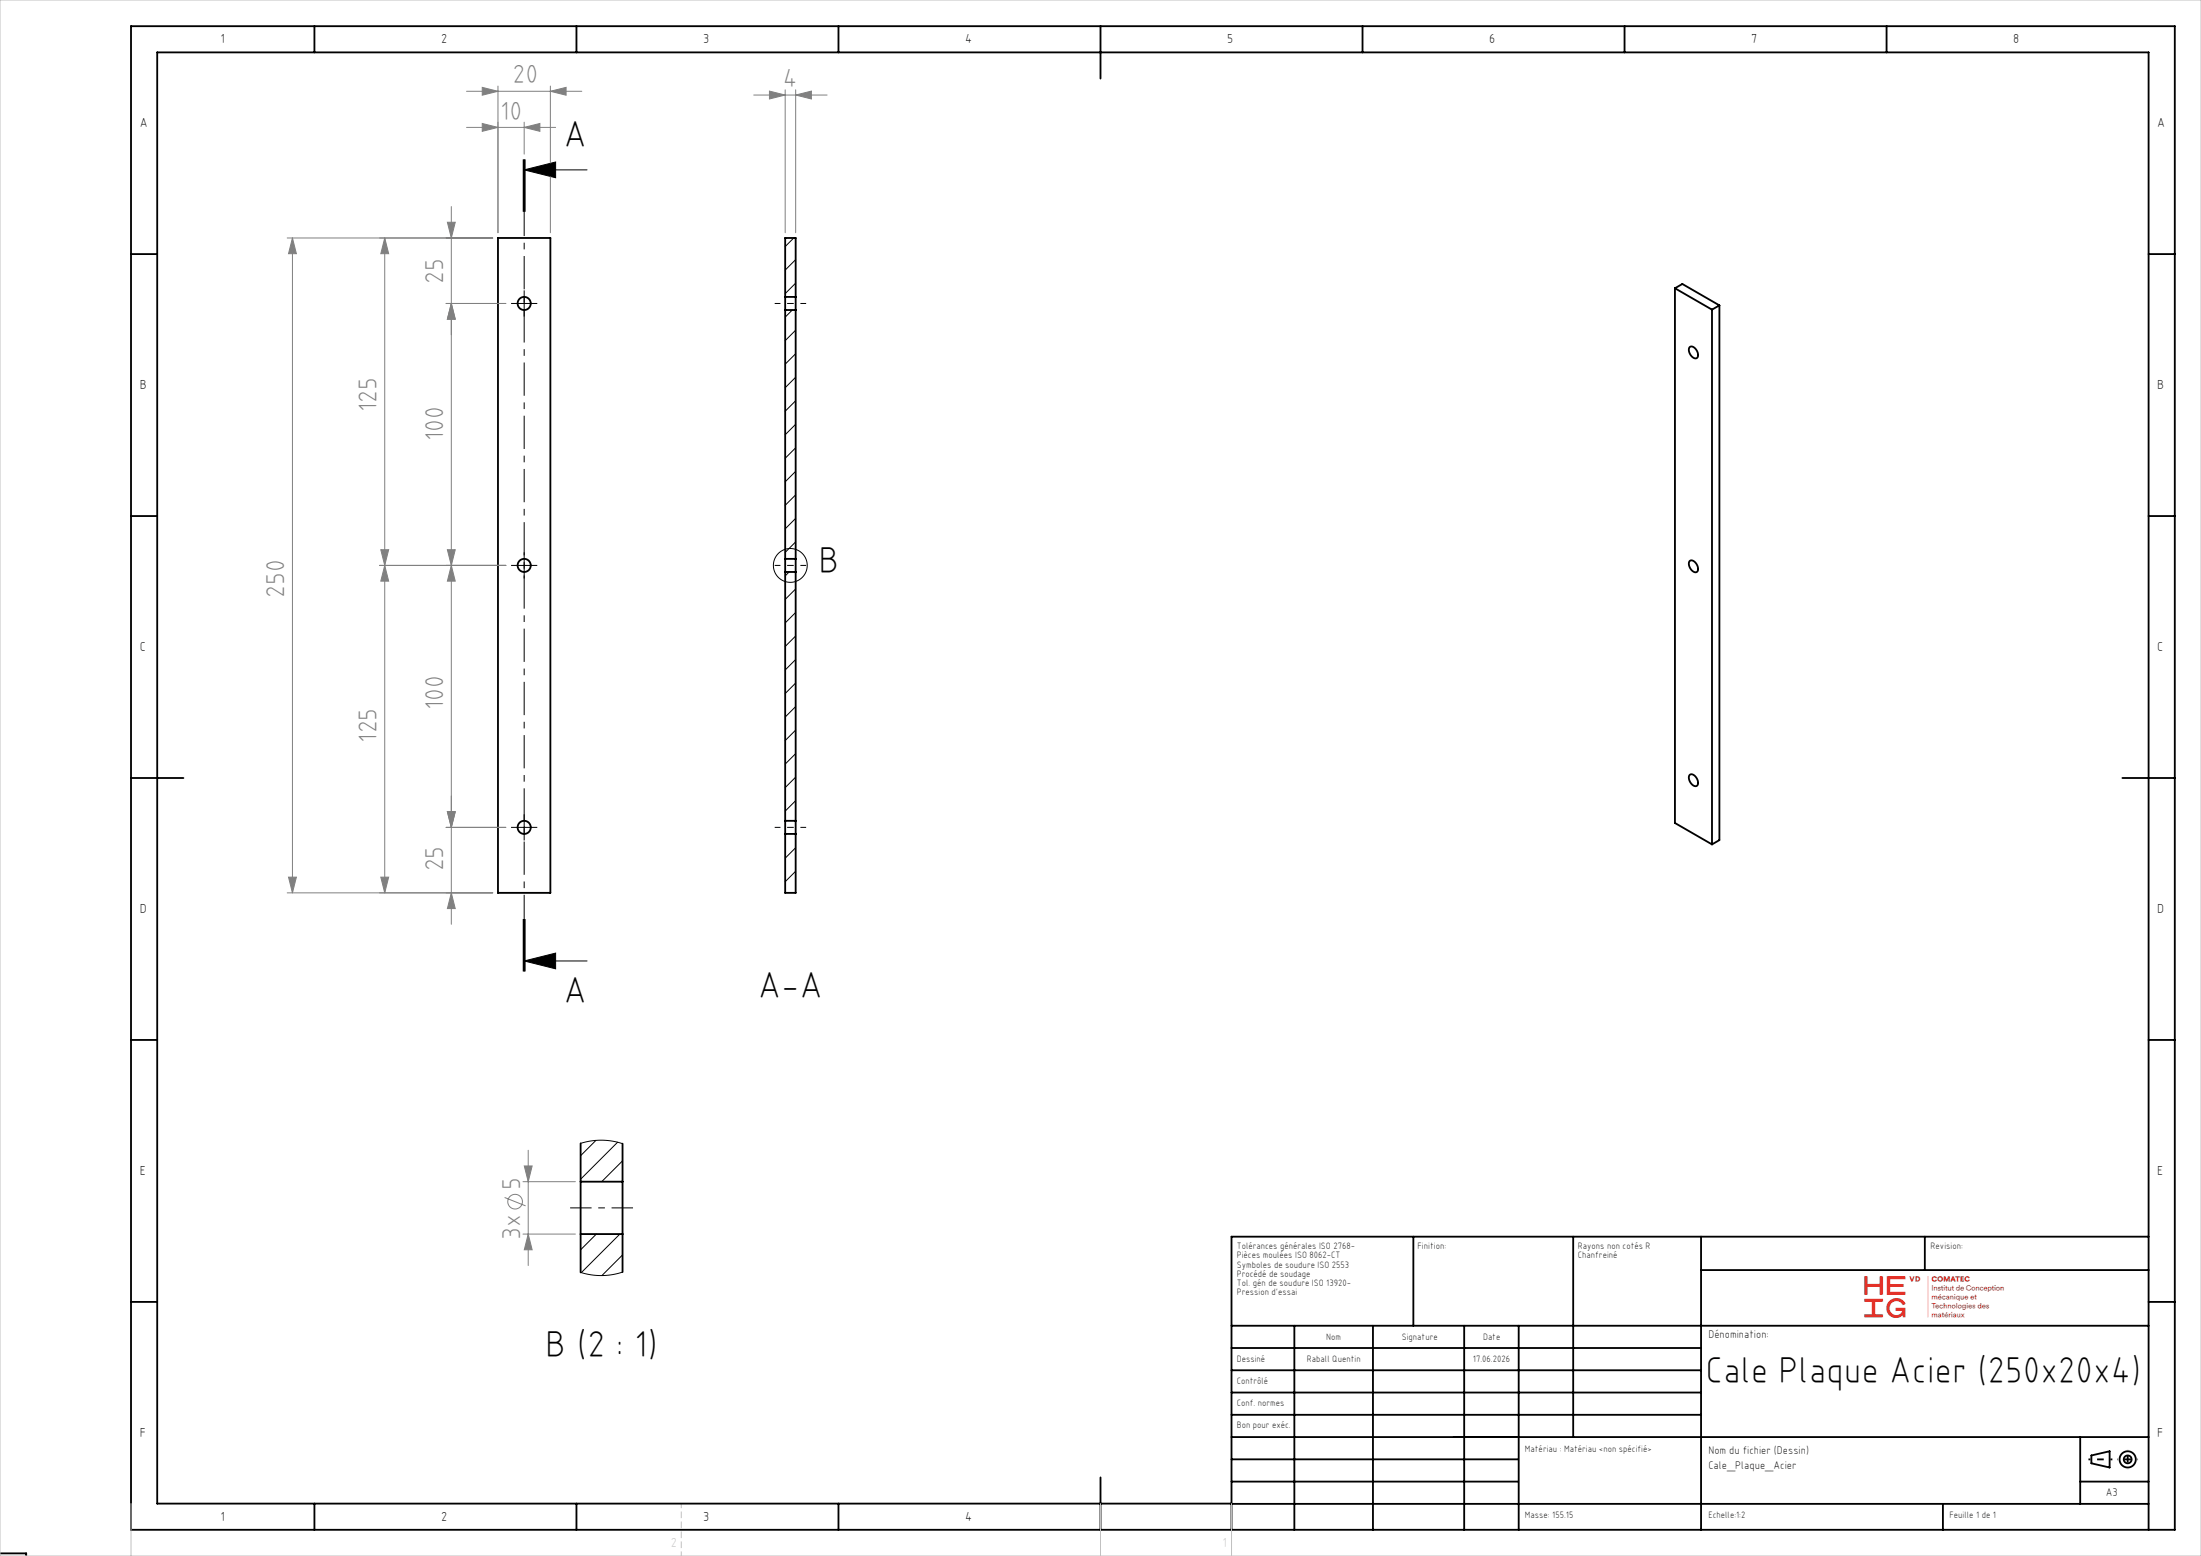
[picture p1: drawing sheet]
<svg xmlns="http://www.w3.org/2000/svg" width="420mm" height="297mm" viewBox="0 0 420 297" stroke-linecap="round" stroke-linejoin="round" font-family="sans-serif">
<g fill="none" stroke="#000" stroke-width=".35">
<path d="M25 5h390v287h-390zM60 5v5M110 5v5M160 5v5M210 5v10M260 5v5M310 5v5M360 5v5M25 48.5h5M95 45.4h10v125h-10zM149.8 56.7v2.5M149.8 56.7v-11.3h2v11.3"/>
<path d="M149.8 59.2h2M149.8 56.7h2M149.8 59.2v47.5M151.8 56.7v2.5M151.8 59.2v47.5M319.6 55v102.1l7.1 4.1M319.6 55l7.1 4.1M319.6 55l1.4-.8 7.1 4.1M326.7 59.1v102.1M328.1 58.3v102.1l-1.4 .8M328.1 58.3l-1.4 .8M410 48.5h5"/>
<path d="M322.4 66.3a1.27 1.27 0 0 1 1.6 1.2 .65 .65 0 0 1-.3 .9 .65 .65 0 0 1-.9-.4l-.1-.1a1.41 1.41 0 0 1-.3-1.6zM25 98.5h5M410 98.5h5M149.8 106.7v2.5M149.8 109.2h2M149.8 106.7h2M149.8 109.2v47.5M151.8 106.7v2.5M151.8 109.2v47.5M322.4 107.1a1.27 1.27 0 0 1 1.6 1.3 .65 .65 0 0 1-.3 .8 .65 .65 0 0 1-.9-.4l-.1-.1a1.41 1.41 0 0 1-.3-1.6zM25 148.5h10M149.8 156.7v2.5"/>
<path d="M149.8 159.2v11.2h2v-11.2M149.8 159.2h2M149.8 156.7h2M151.8 156.7v2.5M322.4 147.9a1.27 1.27 0 0 1 1.6 1.3 .65 .65 0 0 1-.3 .9 .65 .65 0 0 1-.9-.4l-.1-.2a1.41 1.41 0 0 1-.3-1.6zM405 148.5h10M25 198.5h5M410 198.5h5M110.8 218.2v7.4M118.8 218.3v7.3M110.8 225.6v10M110.8 235.6h8"/>
<path d="M110.8 225.6h8M110.8 235.6v7.3M118.8 225.6v10M118.8 235.6v7.2M269.7 236.1v17M300.2 236.1v38.2M324.6 236.1v55.9M367.3 236.1v6.3M410 236.1h-175v55.9M25 248.5h5M235 253.1h175M235 257.3h89.6"/>
<path d="M247 253.1v38.9M262 253.1v38.9M279.4 253.1v38.9M289.8 253.1v38.9M324.6 242.4h85.4M410 248.5h5M235 270.1h89.6M235 265.8h89.6M235 261.6h89.6M235 278.6h54.6M235 274.3h175M397 274.3v12.8"/>
<path d="M399.1 277.8l3.5-.8v3.1l-3.5-.8zM0 296.5h5v.6M60 287v5M110 287v5M160 287v5M210 282v10M235 287.1h175M235 287h-205v-277h380v282M235 282.8h54.6M370.8 287.1v4.9M397 282.8h13"/>
<circle cx="100" cy="57.9" r="1.25"/>
<circle cx="100" cy="107.9" r="1.25"/>
<circle cx="100" cy="157.9" r="1.25"/>
<circle cx="406" cy="278.6" r=".75"/>
<circle cx="406" cy="278.6" r="1.55"/>
</g>
<g fill="none" stroke="#000" stroke-width=".19">
<path d="M99.8 30.4v10M100 32.4l6-1.5v3zM100 30.4v10M100 32.4h12M100.2 30.4v10M98.8 57.9h2.5M100 56.7v2.5M151.2 59.2l-1.4 1.3M151.5 45.4l-1.7 1.7M151.8 49.6l-2 2M151.8 54l-2 2M151.8 63l-2 2"/>
<path d="M151.8 67.5l-2 2M151.8 72l-2 2M151.8 76.5l-2 2M151.8 81l-2 2M151.8 85.5l-2 2M151.8 90l-2 2M151.8 94.5l-2 2M151.8 98.9l-2 2M98.8 107.9h2.5M100 106.7v2.5M150.6 109.2l-.8 .7M151.8 112.4l-2 2"/>
<path d="M151.8 116.9l-2 2M151.8 103.4l-2 2M151.8 121.4l-2 2M151.8 125.9l-2 2M151.8 130.4l-2 2M151.8 134.9l-2 2M151.8 139.4l-2 2M98.8 157.9h2.5M100 156.7v2.5M150 159.2l-.2 .1M151.8 143.8l-2 2M151.8 148.3l-2 2"/>
<path d="M151.8 152.8l-2 2M99.8 175.4v10M100 175.4v10M100.2 175.4v10zM151.8 161.8l-2 2M151.8 166.3l-2 2M100 183.4l6-1.5v3zM100 183.4h12M110.8 218.2l2-.4 2-.2 2.1 .2 1.9 .5M113.7 217.7l-2.9 2.9M117.9 218l-7.1 7.1M113.8 235.6l-3 3"/>
<path d="M118.3 235.6l-7.4 7.3M118.8 239.5l-3.9 4M118.8 221.6l-4 4M118.8 242.8l-1.9 .5-2.1 .2-2-.2-2-.4"/>
<circle cx="150.8" cy="107.9" r="3.2"/>
</g>
<g fill="none" stroke="#808080" stroke-width=".19">
<path d="M89 17.4h22M92 16.7l3 .7-3 .8zM95 16.4v28M105 17.4l3-.7v1.5zM105 16.4v28M143.8 18.1h14M146.8 17.4l3 .7-3 .8zM149.8 17.1v27.3M151.8 18.1l3-.7v1.5zM151.8 17.1v27.3M86.1 39.4v137M89 24.3h17"/>
<path d="M92 23.6l3 .7-3 .8zM100 24.3l3-.7v1.5zM100 23.3v6.1M54.8 45.4h39.2M55.8 45.4l.8 3h-1.5zM55.8 45.4v125M73.4 45.4l.8 3h-1.5zM73.4 45.4v125M85.1 57.9h11.4M85.4 42.4h1.5l-.8 3zM86.1 57.9l.8 3h-1.5zM72.4 107.9h24.1"/>
<path d="M72.7 104.9h1.5l-.8 3zM73.4 107.9l.8 3h-1.5zM85.4 104.9h1.5l-.8 3zM86.1 107.9l.8 3h-1.5zM85.1 157.9h11.4M85.4 154.9h1.5l-.8 3zM54.8 170.4h39.2M55.1 167.4h1.5l-.8 3zM72.7 167.4h1.5l-.8 3zM86.1 170.4l.8 3h-1.5zM100.8 219.6v22M96.3 228.6l4 1.6"/>
<path d="M99.8 235.6h10M99.8 225.6h10M100 222.6h1.5l-.7 3zM100.8 235.6l.7 3h-1.5z"/>
<circle cx="98.3" cy="229.4" r="1.4"/>
</g>
<path d="M98.8 57.9h-1.3M100 56.7v-1.3M100 59.2v1.2M101.3 57.9h1.2M98.8 107.9h-1.3M100 106.7v-1.3M100 109.2v1.2M101.3 107.9h1.2M98.8 157.9h-1.3M100 156.7v-1.3M100 159.2v1.2M101.3 157.9h1.2" fill="none" stroke="#000" stroke-width=".19" stroke-dasharray="30.5 1.3 1.3 1.3" stroke-linecap="butt"/>
<path d="M153.8 57.9h-6M153.8 107.9h-6M153.8 157.9h-6" fill="none" stroke="#000" stroke-width=".19" stroke-dasharray="30.5 1.3 1.3 1.3" stroke-dashoffset="29.4" stroke-linecap="butt"/>
<path d="M120.8 230.6h-12" fill="none" stroke="#000" stroke-width=".19" stroke-dasharray="30.5 1.3 1.3 1.3" stroke-dashoffset="26.4" stroke-linecap="butt"/>
<path d="M100 30.4v155" fill="none" stroke="#000" stroke-width=".19" stroke-dasharray="6.3 1.3 1.3 1.3" stroke-dashoffset="1.9" stroke-linecap="butt"/>
<path d="M398.5 278.6h4.6" fill="none" stroke="#000" stroke-width=".35" stroke-dasharray="30.5 1.3 1.3 1.3" stroke-dashoffset="30.1" stroke-linecap="butt"/>
<path d="M406 276.6v3.8" fill="none" stroke="#000" stroke-width=".35" stroke-dasharray="30.5 1.3 1.3 1.3" stroke-dashoffset="30.5" stroke-linecap="butt"/>
<path d="M408 278.6h-4" fill="none" stroke="#000" stroke-width=".35" stroke-dasharray="30.5 1.3 1.3 1.3" stroke-dashoffset="30.4" stroke-linecap="butt"/>
<path d="M130 287v10" fill="none" stroke="#c0c0c0" stroke-width=".19" stroke-dasharray="1.3 .6" stroke-dashoffset=".4" stroke-linecap="butt"/>
<path d="M0 0h420v297h-420zM25 287v10M210 287v10M235 287v10" fill="none" stroke="#c0c0c0" stroke-width=".19"/>
<path d="M100 32.4l6-1.5v3zM100 183.4l6-1.5v3z" fill="#000"/>
<g fill="#808080">
<path d="M105 17.4l3-.7v1.5zM92 16.7l3 .7-3 .8z"/>
<path d="M151.8 18.1l3-.7v1.5zM146.8 17.4l3 .7-3 .8z"/>
<path d="M85.4 42.4h1.5l-.8 3zM86.1 57.9l.8 3h-1.5zM73.4 45.4l.8 3h-1.5zM72.7 104.9h1.5l-.8 3z"/>
<path d="M55.8 45.4l.8 3h-1.5zM55.1 167.4h1.5l-.8 3zM86.1 57.9l.8 3h-1.5zM85.4 104.9h1.5l-.8 3zM86.1 107.9l.8 3h-1.5zM85.4 154.9h1.5l-.8 3z"/>
<path d="M72.7 167.4h1.5l-.8 3zM73.4 107.9l.8 3h-1.5z"/>
<path d="M85.4 154.9h1.5l-.8 3zM86.1 170.4l.8 3h-1.5z"/>
<path d="M100.8 235.6l.7 3h-1.5zM100 222.6h1.5l-.7 3z"/>
<path d="M92 23.6l3 .7-3 .8zM100 24.3l3-.7v1.5z"/>
</g>
<g font-size="7.1">
<text x="107.5" y="28.1">A</text>
<text x="156.2" y="109.4">B</text>
<text x="107.5" y="191.5">A</text>
<text x="144.6" y="190.4">A-A</text>
<text x="104.1" y="259">B (2 : 1)</text>
<text x="325.4" y="264">Cale Plaque Acier (250x20x4)</text>
</g>
<g font-size="5" fill="#808080">
<text x="97.8" y="15.9">20</text>
<text x="149.4" y="16.6">4</text>
<text x="95.4" y="22.8">10</text>
<text x="84.6" y="54.1" transform="rotate(-90 84.6 54.1)">25</text>
<text x="71.9" y="78.6" transform="rotate(-90 71.9 78.6)">125</text>
<text x="84.6" y="84.2" transform="rotate(-90 84.6 84.2)">100</text>
<text x="54.3" y="114.1" transform="rotate(-90 54.3 114.1)">250</text>
<text x="84.6" y="135.6" transform="rotate(-90 84.6 135.6)">100</text>
<text x="71.9" y="141.7" transform="rotate(-90 71.9 141.7)">125</text>
<text x="84.6" y="166.3" transform="rotate(-90 84.6 166.3)">25</text>
<text x="99.3" y="227.1" transform="rotate(-90 99.3 227.1)">5</text>
<text x="99.3" y="236.7" transform="rotate(-90 99.3 236.7)">3x</text>
</g>
<g font-size="2.5">
<text x="42.1" y="8.2">1</text>
<text x="84.2" y="8.2">2</text>
<text x="134.2" y="8.2">3</text>
<text x="184.2" y="8.2">4</text>
<text x="234.2" y="8.2">5</text>
<text x="284.2" y="8.2">6</text>
<text x="334.2" y="8.2">7</text>
<text x="384.2" y="8.2">8</text>
<text x="26.7" y="24.2">A</text>
<text x="411.7" y="24.2">A</text>
<text x="26.7" y="74.2">B</text>
<text x="411.7" y="74.2">B</text>
<text x="26.7" y="124.2">C</text>
<text x="411.7" y="124.2">C</text>
<text x="26.7" y="174.2">D</text>
<text x="411.7" y="174.2">D</text>
<text x="26.7" y="224.2">E</text>
<text x="411.7" y="224.2">E</text>
<text x="26.7" y="274.2">F</text>
<text x="411.7" y="274.2">F</text>
<text x="42.1" y="290.2">1</text>
<text x="84.2" y="290.2">2</text>
<text x="134.2" y="290.2">3</text>
<text x="184.2" y="290.2">4</text>
</g>
<text font-size="2.5" fill="#e1251b" x="355.8" y="251.5">⟫</text>
<text font-size="2.5" fill="#c0c0c0" x="128" y="295.3">2</text>
<g font-size="2.1">
<text x="326" y="255.5">Dénomination:</text>
<text x="326" y="277.5">Nom du fichier (Dessin)</text>
<text x="326" y="280.5">Cale_Plaque_Acier</text>
<text x="401.9" y="285.5">A3</text>
</g>
<g font-size="1.8">
<text x="236" y="238.4">Tolérances générales ISO 2768-</text>
<text x="270.5" y="238.4">Finition:</text>
<text x="301.1" y="238.4">Rayons non cotés R</text>
<text x="368.4" y="238.4">Revision:</text>
<text x="236" y="240.2">Pièces moulées ISO 8062-CT</text>
<text x="236" y="242">Symboles de soudure ISO 2553</text>
<text x="236" y="243.7">Procédé de soudage</text>
<text x="236" y="245.5">Tol. gén de soudure ISO 13920-</text>
<text x="301.1" y="240.2">Chanfreiné</text>
<text x="236" y="247.3">Pression d'essai</text>
<text x="253.1" y="255.7">Nom</text>
<text x="267.5" y="255.7">Signature</text>
<text x="283" y="255.7">Date</text>
<text x="236" y="260">Dessiné</text>
<text x="249.4" y="260">Raball Quentin</text>
<text x="281.1" y="260">17.06.2026</text>
<text x="236" y="264.1">Contrôlé</text>
<text x="236" y="268.3">Conf. normes</text>
<text x="236" y="272.5">Bon pour exéc.</text>
<text x="291" y="277.2">Matériau : Matériau &lt;non spécifié&gt;</text>
<text x="291" y="289.8">Masse: 155.15</text>
<text x="326" y="289.8">Echelle:1:2</text>
<text x="372" y="289.8">Feuille 1 de 1</text>
</g>
</svg>
